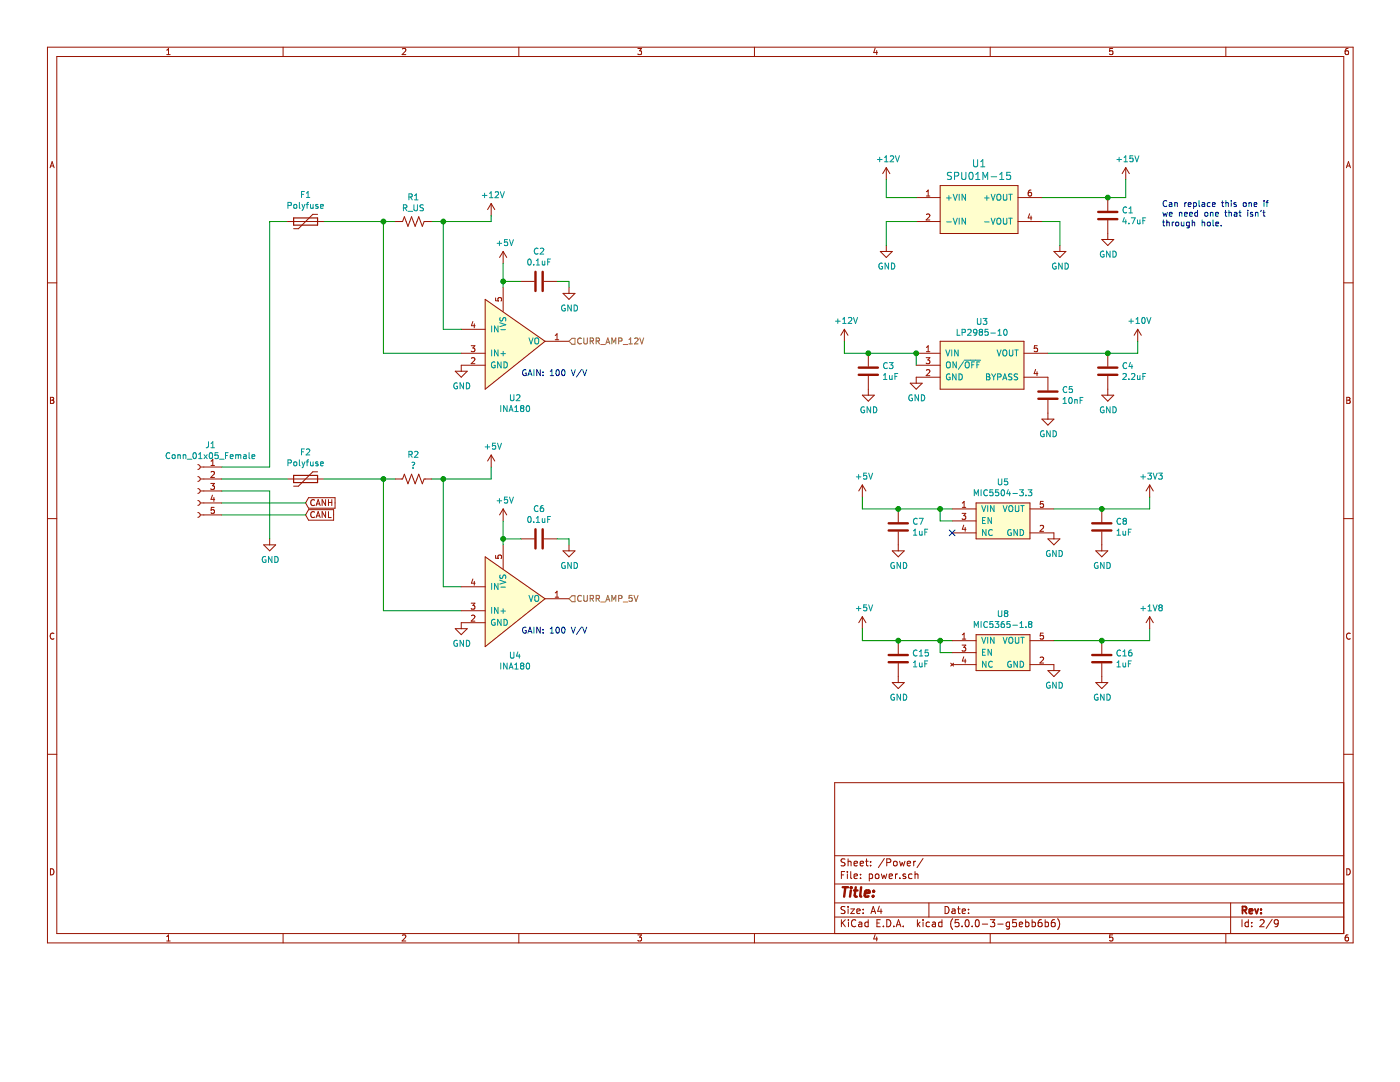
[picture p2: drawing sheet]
EESchema Schematic File Version 4
LIBS:sensors-cache
EELAYER 26 0
EELAYER END
$Descr A4 11693 8268
encoding utf-8
Sheet 2 9
Title ""
Date ""
Rev ""
Comp ""
Comment1 ""
Comment2 ""
Comment3 ""
Comment4 ""
$EndDescr
$Comp
L power:GND #PWR?
U 1 1
P 2250 4500
AR Path="/5BB11D6C/5BB12B29" Ref="#PWR?"  Part="1" 
AR Path="/5BB129A7/5BB12B29" Ref="#PWR018"  Part="1" 
F 0 "#PWR018" H 2250 4250 50  0001 C CNN
F 1 "GND" H 2255 4327 50  0000 C CNN
F 2 "" H 2250 4500 50  0001 C CNN
F 3 "" H 2250 4500 50  0001 C CNN
	1    2250 4500
	1    0    0    -1  
$EndComp
Wire Wire Line
	2250 4500 2250 4100
Wire Wire Line
	2250 4100 1850 4100
Text GLabel 2550 4200 2    50   Input ~ 0
CANH
Wire Wire Line
	2550 4200 1850 4200
Text GLabel 2550 4300 2    50   Input ~ 0
CANL
Wire Wire Line
	2550 4300 1850 4300
Wire Wire Line
	4100 4000 4100 3900
Wire Wire Line
	3600 4000 3700 4000
$Comp
L canhw:INA180 U?
U 1 1
P 4350 5000
AR Path="/5BB11D6C/5BB12B37" Ref="U?"  Part="1" 
AR Path="/5BB129A7/5BB12B37" Ref="U4"  Part="1" 
F 0 "U4" H 4300 4528 50  0000 C CNN
F 1 "INA180" H 4300 4437 50  0000 C CNN
F 2 "" H 4350 5000 50  0001 C CNN
F 3 "" H 4350 5000 50  0001 C CNN
	1    4350 5000
	1    0    0    -1  
$EndComp
$Comp
L power:+5V #PWR?
U 1 1
P 4200 4350
AR Path="/5BB11D6C/5BB12B3E" Ref="#PWR?"  Part="1" 
AR Path="/5BB129A7/5BB12B3E" Ref="#PWR017"  Part="1" 
F 0 "#PWR017" H 4200 4200 50  0001 C CNN
F 1 "+5V" H 4215 4523 50  0000 C CNN
F 2 "" H 4200 4350 50  0001 C CNN
F 3 "" H 4200 4350 50  0001 C CNN
	1    4200 4350
	1    0    0    -1  
$EndComp
$Comp
L power:GND #PWR?
U 1 1
P 3850 5200
AR Path="/5BB11D6C/5BB12B44" Ref="#PWR?"  Part="1" 
AR Path="/5BB129A7/5BB12B44" Ref="#PWR020"  Part="1" 
F 0 "#PWR020" H 3850 4950 50  0001 C CNN
F 1 "GND" H 3855 5027 50  0000 C CNN
F 2 "" H 3850 5200 50  0001 C CNN
F 3 "" H 3850 5200 50  0001 C CNN
	1    3850 5200
	1    0    0    -1  
$EndComp
Wire Wire Line
	3850 4900 3700 4900
Wire Wire Line
	3700 4900 3700 4000
Connection ~ 3700 4000
Wire Wire Line
	3700 4000 4100 4000
Wire Wire Line
	3850 5100 3200 5100
Wire Wire Line
	3200 5100 3200 4000
Wire Wire Line
	3200 4000 3300 4000
Text HLabel 4750 5000 2    50   Input ~ 0
CURR_AMP_5V
Text Notes 4350 5300 0    50   ~ 0
GAIN: 100 V/V
Wire Wire Line
	4200 4350 4200 4500
$Comp
L Device:C C?
U 1 1
P 4500 4500
AR Path="/5BB11D6C/5BB12B55" Ref="C?"  Part="1" 
AR Path="/5BB129A7/5BB12B55" Ref="C6"  Part="1" 
F 0 "C6" V 4248 4500 50  0000 C CNN
F 1 "0.1uF" V 4339 4500 50  0000 C CNN
F 2 "" H 4538 4350 50  0001 C CNN
F 3 "~" H 4500 4500 50  0001 C CNN
	1    4500 4500
	0    1    1    0   
$EndComp
$Comp
L power:GND #PWR?
U 1 1
P 4750 4550
AR Path="/5BB11D6C/5BB12B5C" Ref="#PWR?"  Part="1" 
AR Path="/5BB129A7/5BB12B5C" Ref="#PWR019"  Part="1" 
F 0 "#PWR019" H 4750 4300 50  0001 C CNN
F 1 "GND" H 4755 4377 50  0000 C CNN
F 2 "" H 4750 4550 50  0001 C CNN
F 3 "" H 4750 4550 50  0001 C CNN
	1    4750 4550
	1    0    0    -1  
$EndComp
Wire Wire Line
	4750 4550 4750 4500
Wire Wire Line
	4750 4500 4650 4500
Wire Wire Line
	4350 4500 4200 4500
Connection ~ 4200 4500
Wire Wire Line
	4200 4500 4200 4550
$Comp
L Connector:Conn_01x05_Female J?
U 1 1
P 1650 4100
AR Path="/5BB11D6C/5BB12B67" Ref="J?"  Part="1" 
AR Path="/5BB129A7/5BB12B67" Ref="J1"  Part="1" 
F 0 "J1" H 1544 4485 50  0000 C CNN
F 1 "Conn_01x05_Female" H 1544 4394 50  0000 C CNN
F 2 "" H 1650 4100 50  0001 C CNN
F 3 "~" H 1650 4100 50  0001 C CNN
	1    1650 4100
	-1   0    0    -1  
$EndComp
$Comp
L power:+5V #PWR?
U 1 1
P 4100 3900
AR Path="/5BB11D6C/5BB12B6E" Ref="#PWR?"  Part="1" 
AR Path="/5BB129A7/5BB12B6E" Ref="#PWR012"  Part="1" 
F 0 "#PWR012" H 4100 3750 50  0001 C CNN
F 1 "+5V" H 4115 4073 50  0000 C CNN
F 2 "" H 4100 3900 50  0001 C CNN
F 3 "" H 4100 3900 50  0001 C CNN
	1    4100 3900
	1    0    0    -1  
$EndComp
$Comp
L power:+12V #PWR?
U 1 1
P 4100 1800
AR Path="/5BB11D6C/5BB12B74" Ref="#PWR?"  Part="1" 
AR Path="/5BB129A7/5BB12B74" Ref="#PWR01"  Part="1" 
F 0 "#PWR01" H 4100 1650 50  0001 C CNN
F 1 "+12V" H 4115 1973 50  0000 C CNN
F 2 "" H 4100 1800 50  0001 C CNN
F 3 "" H 4100 1800 50  0001 C CNN
	1    4100 1800
	1    0    0    -1  
$EndComp
Wire Wire Line
	2250 3900 1850 3900
$Comp
L Device:Polyfuse F?
U 1 1
P 2550 4000
AR Path="/5BB11D6C/5BB12B7C" Ref="F?"  Part="1" 
AR Path="/5BB129A7/5BB12B7C" Ref="F2"  Part="1" 
F 0 "F2" V 2325 4000 50  0000 C CNN
F 1 "Polyfuse" V 2416 4000 50  0000 C CNN
F 2 "" H 2600 3800 50  0001 L CNN
F 3 "~" H 2550 4000 50  0001 C CNN
	1    2550 4000
	0    1    1    0   
$EndComp
Wire Wire Line
	2400 4000 1850 4000
Wire Wire Line
	2700 4000 3200 4000
Connection ~ 3200 4000
$Comp
L Device:R_US R?
U 1 1
P 3450 4000
AR Path="/5BB11D6C/5BB12B86" Ref="R?"  Part="1" 
AR Path="/5BB129A7/5BB12B86" Ref="R2"  Part="1" 
F 0 "R2" V 3245 4000 50  0000 C CNN
F 1 "?" V 3336 4000 50  0000 C CNN
F 2 "" V 3490 3990 50  0001 C CNN
F 3 "~" H 3450 4000 50  0001 C CNN
	1    3450 4000
	0    1    1    0   
$EndComp
$Comp
L canhw:INA180 U?
U 1 1
P 4350 2850
AR Path="/5BB11D6C/5BB49A1D" Ref="U?"  Part="1" 
AR Path="/5BB129A7/5BB49A1D" Ref="U2"  Part="1" 
F 0 "U2" H 4300 2378 50  0000 C CNN
F 1 "INA180" H 4300 2287 50  0000 C CNN
F 2 "" H 4350 2850 50  0001 C CNN
F 3 "" H 4350 2850 50  0001 C CNN
	1    4350 2850
	1    0    0    -1  
$EndComp
$Comp
L power:+5V #PWR?
U 1 1
P 4200 2200
AR Path="/5BB11D6C/5BB49A24" Ref="#PWR?"  Part="1" 
AR Path="/5BB129A7/5BB49A24" Ref="#PWR04"  Part="1" 
F 0 "#PWR04" H 4200 2050 50  0001 C CNN
F 1 "+5V" H 4215 2373 50  0000 C CNN
F 2 "" H 4200 2200 50  0001 C CNN
F 3 "" H 4200 2200 50  0001 C CNN
	1    4200 2200
	1    0    0    -1  
$EndComp
$Comp
L power:GND #PWR?
U 1 1
P 3850 3050
AR Path="/5BB11D6C/5BB49A2A" Ref="#PWR?"  Part="1" 
AR Path="/5BB129A7/5BB49A2A" Ref="#PWR09"  Part="1" 
F 0 "#PWR09" H 3850 2800 50  0001 C CNN
F 1 "GND" H 3855 2877 50  0000 C CNN
F 2 "" H 3850 3050 50  0001 C CNN
F 3 "" H 3850 3050 50  0001 C CNN
	1    3850 3050
	1    0    0    -1  
$EndComp
Wire Wire Line
	3850 2750 3700 2750
Wire Wire Line
	3700 2750 3700 1850
Wire Wire Line
	3850 2950 3200 2950
Wire Wire Line
	3200 2950 3200 1850
Text HLabel 4750 2850 2    50   Input ~ 0
CURR_AMP_12V
Text Notes 4350 3150 0    50   ~ 0
GAIN: 100 V/V
Wire Wire Line
	4200 2200 4200 2350
$Comp
L Device:C C?
U 1 1
P 4500 2350
AR Path="/5BB11D6C/5BB49A38" Ref="C?"  Part="1" 
AR Path="/5BB129A7/5BB49A38" Ref="C2"  Part="1" 
F 0 "C2" V 4248 2350 50  0000 C CNN
F 1 "0.1uF" V 4339 2350 50  0000 C CNN
F 2 "" H 4538 2200 50  0001 C CNN
F 3 "~" H 4500 2350 50  0001 C CNN
	1    4500 2350
	0    1    1    0   
$EndComp
$Comp
L power:GND #PWR?
U 1 1
P 4750 2400
AR Path="/5BB11D6C/5BB49A3F" Ref="#PWR?"  Part="1" 
AR Path="/5BB129A7/5BB49A3F" Ref="#PWR06"  Part="1" 
F 0 "#PWR06" H 4750 2150 50  0001 C CNN
F 1 "GND" H 4755 2227 50  0000 C CNN
F 2 "" H 4750 2400 50  0001 C CNN
F 3 "" H 4750 2400 50  0001 C CNN
	1    4750 2400
	1    0    0    -1  
$EndComp
Wire Wire Line
	4750 2400 4750 2350
Wire Wire Line
	4750 2350 4650 2350
Wire Wire Line
	4350 2350 4200 2350
Connection ~ 4200 2350
Wire Wire Line
	4200 2350 4200 2400
Wire Wire Line
	3200 1850 3300 1850
Wire Wire Line
	3600 1850 3700 1850
Wire Wire Line
	4100 1800 4100 1850
Wire Wire Line
	4100 1850 3700 1850
Connection ~ 3700 1850
Wire Wire Line
	3200 1850 2700 1850
Connection ~ 3200 1850
Wire Wire Line
	2400 1850 2250 1850
Wire Wire Line
	2250 1850 2250 3900
$Comp
L canhw:MIC5504-3.3 U5
U 1 1
P 8350 4250
F 0 "U5" H 8375 4475 50  0000 C CNN
F 1 "MIC5504-3.3" H 8375 4384 50  0000 C CNN
F 2 "" H 8350 4250 50  0001 C CNN
F 3 "http://ww1.microchip.com/downloads/en/DeviceDoc/MIC550x-300mA-Single-Output-LDO-in-Small-Packages-DS20006006A.pdf" H 8350 4250 50  0001 C CNN
	1    8350 4250
	1    0    0    -1  
$EndComp
$Comp
L power:GND #PWR023
U 1 1
P 8800 4450
F 0 "#PWR023" H 8800 4200 50  0001 C CNN
F 1 "GND" H 8805 4277 50  0000 C CNN
F 2 "" H 8800 4450 50  0001 C CNN
F 3 "" H 8800 4450 50  0001 C CNN
	1    8800 4450
	1    0    0    -1  
$EndComp
$Comp
L power:+3V3 #PWR022
U 1 1
P 9600 4150
F 0 "#PWR022" H 9600 4000 50  0001 C CNN
F 1 "+3V3" H 9615 4323 50  0000 C CNN
F 2 "" H 9600 4150 50  0001 C CNN
F 3 "" H 9600 4150 50  0001 C CNN
	1    9600 4150
	1    0    0    -1  
$EndComp
Wire Wire Line
	9600 4150 9600 4250
$Comp
L Device:C C8
U 1 1
P 9200 4400
F 0 "C8" H 9315 4446 50  0000 L CNN
F 1 "1uF" H 9315 4355 50  0000 L CNN
F 2 "" H 9238 4250 50  0001 C CNN
F 3 "~" H 9200 4400 50  0001 C CNN
	1    9200 4400
	1    0    0    -1  
$EndComp
$Comp
L power:GND #PWR025
U 1 1
P 9200 4550
F 0 "#PWR025" H 9200 4300 50  0001 C CNN
F 1 "GND" H 9205 4377 50  0000 C CNN
F 2 "" H 9200 4550 50  0001 C CNN
F 3 "" H 9200 4550 50  0001 C CNN
	1    9200 4550
	1    0    0    -1  
$EndComp
$Comp
L power:+5V #PWR021
U 1 1
P 7200 4150
F 0 "#PWR021" H 7200 4000 50  0001 C CNN
F 1 "+5V" H 7215 4323 50  0000 C CNN
F 2 "" H 7200 4150 50  0001 C CNN
F 3 "" H 7200 4150 50  0001 C CNN
	1    7200 4150
	1    0    0    -1  
$EndComp
Wire Wire Line
	7200 4150 7200 4250
Wire Wire Line
	7950 4350 7850 4350
Wire Wire Line
	7850 4350 7850 4250
Connection ~ 7850 4250
Wire Wire Line
	7850 4250 7950 4250
$Comp
L Device:C C7
U 1 1
P 7500 4400
F 0 "C7" H 7615 4446 50  0000 L CNN
F 1 "1uF" H 7615 4355 50  0000 L CNN
F 2 "" H 7538 4250 50  0001 C CNN
F 3 "~" H 7500 4400 50  0001 C CNN
	1    7500 4400
	1    0    0    -1  
$EndComp
$Comp
L power:GND #PWR024
U 1 1
P 7500 4550
F 0 "#PWR024" H 7500 4300 50  0001 C CNN
F 1 "GND" H 7505 4377 50  0000 C CNN
F 2 "" H 7500 4550 50  0001 C CNN
F 3 "" H 7500 4550 50  0001 C CNN
	1    7500 4550
	1    0    0    -1  
$EndComp
NoConn ~ 7950 4450
$Comp
L canhw:LP2985-10 U3
U 1 1
P 8050 2950
F 0 "U3" H 8200 3215 50  0000 C CNN
F 1 "LP2985-10" H 8200 3124 50  0000 C CNN
F 2 "" H 8050 2950 50  0001 C CNN
F 3 "http://www.ti.com/lit/ds/symlink/lp2985.pdf" H 8050 2950 50  0001 C CNN
	1    8050 2950
	1    0    0    -1  
$EndComp
$Comp
L power:GND #PWR013
U 1 1
P 7650 3150
F 0 "#PWR013" H 7650 2900 50  0001 C CNN
F 1 "GND" H 7655 2977 50  0000 C CNN
F 2 "" H 7650 3150 50  0001 C CNN
F 3 "" H 7650 3150 50  0001 C CNN
	1    7650 3150
	1    0    0    -1  
$EndComp
$Comp
L power:+12V #PWR010
U 1 1
P 7050 2850
F 0 "#PWR010" H 7050 2700 50  0001 C CNN
F 1 "+12V" H 7065 3023 50  0000 C CNN
F 2 "" H 7050 2850 50  0001 C CNN
F 3 "" H 7050 2850 50  0001 C CNN
	1    7050 2850
	1    0    0    -1  
$EndComp
Wire Wire Line
	7050 2850 7050 2950
Wire Wire Line
	7650 3050 7650 2950
Connection ~ 7650 2950
$Comp
L Device:C C3
U 1 1
P 7250 3100
F 0 "C3" H 7365 3146 50  0000 L CNN
F 1 "1uF" H 7365 3055 50  0000 L CNN
F 2 "" H 7288 2950 50  0001 C CNN
F 3 "~" H 7250 3100 50  0001 C CNN
	1    7250 3100
	1    0    0    -1  
$EndComp
$Comp
L power:GND #PWR014
U 1 1
P 7250 3250
F 0 "#PWR014" H 7250 3000 50  0001 C CNN
F 1 "GND" H 7255 3077 50  0000 C CNN
F 2 "" H 7250 3250 50  0001 C CNN
F 3 "" H 7250 3250 50  0001 C CNN
	1    7250 3250
	1    0    0    -1  
$EndComp
$Comp
L Device:C C5
U 1 1
P 8750 3300
F 0 "C5" H 8865 3346 50  0000 L CNN
F 1 "10nF" H 8865 3255 50  0000 L CNN
F 2 "" H 8788 3150 50  0001 C CNN
F 3 "~" H 8750 3300 50  0001 C CNN
	1    8750 3300
	1    0    0    -1  
$EndComp
$Comp
L power:GND #PWR016
U 1 1
P 8750 3450
F 0 "#PWR016" H 8750 3200 50  0001 C CNN
F 1 "GND" H 8755 3277 50  0000 C CNN
F 2 "" H 8750 3450 50  0001 C CNN
F 3 "" H 8750 3450 50  0001 C CNN
	1    8750 3450
	1    0    0    -1  
$EndComp
$Comp
L power:+10V #PWR011
U 1 1
P 9500 2850
F 0 "#PWR011" H 9500 2700 50  0001 C CNN
F 1 "+10V" H 9515 3023 50  0000 C CNN
F 2 "" H 9500 2850 50  0001 C CNN
F 3 "" H 9500 2850 50  0001 C CNN
	1    9500 2850
	1    0    0    -1  
$EndComp
Wire Wire Line
	9500 2850 9500 2950
$Comp
L Device:C C4
U 1 1
P 9250 3100
F 0 "C4" H 9365 3146 50  0000 L CNN
F 1 "2.2uF" H 9365 3055 50  0000 L CNN
F 2 "" H 9288 2950 50  0001 C CNN
F 3 "~" H 9250 3100 50  0001 C CNN
	1    9250 3100
	1    0    0    -1  
$EndComp
$Comp
L power:GND #PWR015
U 1 1
P 9250 3250
F 0 "#PWR015" H 9250 3000 50  0001 C CNN
F 1 "GND" H 9255 3077 50  0000 C CNN
F 2 "" H 9250 3250 50  0001 C CNN
F 3 "" H 9250 3250 50  0001 C CNN
	1    9250 3250
	1    0    0    -1  
$EndComp
Wire Wire Line
	8800 4250 9200 4250
Wire Wire Line
	7200 4250 7500 4250
Wire Wire Line
	7050 2950 7250 2950
Wire Wire Line
	8750 2950 9250 2950
$Comp
L Device:Polyfuse F1
U 1 1
P 2550 1850
F 0 "F1" V 2325 1850 50  0000 C CNN
F 1 "Polyfuse" V 2416 1850 50  0000 C CNN
F 2 "" H 2600 1650 50  0001 L CNN
F 3 "~" H 2550 1850 50  0001 C CNN
	1    2550 1850
	0    1    1    0   
$EndComp
$Comp
L Device:R_US R1
U 1 1
P 3450 1850
F 0 "R1" V 3245 1850 50  0000 C CNN
F 1 "R_US" V 3336 1850 50  0000 C CNN
F 2 "" V 3490 1840 50  0001 C CNN
F 3 "~" H 3450 1850 50  0001 C CNN
	1    3450 1850
	0    1    1    0   
$EndComp
$Comp
L flight_instr:SPU01M-15 U1
U 1 1
P 8100 1650
F 0 "U1" H 8175 1937 60  0000 C CNN
F 1 "SPU01M-15" H 8175 1831 60  0000 C CNN
F 2 "" H 8100 1650 60  0001 C CNN
F 3 "" H 8100 1650 60  0001 C CNN
	1    8100 1650
	1    0    0    -1  
$EndComp
$Comp
L power:+12V #PWR02
U 1 1
P 7400 1500
F 0 "#PWR02" H 7400 1350 50  0001 C CNN
F 1 "+12V" H 7415 1673 50  0000 C CNN
F 2 "" H 7400 1500 50  0001 C CNN
F 3 "" H 7400 1500 50  0001 C CNN
	1    7400 1500
	1    0    0    -1  
$EndComp
Wire Wire Line
	7400 1650 7650 1650
Wire Wire Line
	7400 1500 7400 1650
$Comp
L power:GND #PWR07
U 1 1
P 7400 2050
F 0 "#PWR07" H 7400 1800 50  0001 C CNN
F 1 "GND" H 7405 1877 50  0000 C CNN
F 2 "" H 7400 2050 50  0001 C CNN
F 3 "" H 7400 2050 50  0001 C CNN
	1    7400 2050
	1    0    0    -1  
$EndComp
Wire Wire Line
	7400 2050 7400 1850
Wire Wire Line
	7400 1850 7650 1850
$Comp
L power:GND #PWR08
U 1 1
P 8850 2050
F 0 "#PWR08" H 8850 1800 50  0001 C CNN
F 1 "GND" H 8855 1877 50  0000 C CNN
F 2 "" H 8850 2050 50  0001 C CNN
F 3 "" H 8850 2050 50  0001 C CNN
	1    8850 2050
	1    0    0    -1  
$EndComp
Wire Wire Line
	8700 1850 8850 1850
Wire Wire Line
	8850 1850 8850 2050
$Comp
L power:+15V #PWR03
U 1 1
P 9400 1500
F 0 "#PWR03" H 9400 1350 50  0001 C CNN
F 1 "+15V" H 9415 1673 50  0000 C CNN
F 2 "" H 9400 1500 50  0001 C CNN
F 3 "" H 9400 1500 50  0001 C CNN
	1    9400 1500
	1    0    0    -1  
$EndComp
Wire Wire Line
	9400 1500 9400 1650
Wire Wire Line
	9400 1650 9250 1650
$Comp
L Device:C C1
U 1 1
P 9250 1800
F 0 "C1" H 9365 1846 50  0000 L CNN
F 1 "4.7uF" H 9365 1755 50  0000 L CNN
F 2 "" H 9288 1650 50  0001 C CNN
F 3 "~" H 9250 1800 50  0001 C CNN
	1    9250 1800
	1    0    0    -1  
$EndComp
Connection ~ 9250 1650
Wire Wire Line
	9250 1650 8700 1650
$Comp
L power:GND #PWR05
U 1 1
P 9250 1950
F 0 "#PWR05" H 9250 1700 50  0001 C CNN
F 1 "GND" H 9255 1777 50  0000 C CNN
F 2 "" H 9250 1950 50  0001 C CNN
F 3 "" H 9250 1950 50  0001 C CNN
	1    9250 1950
	1    0    0    -1  
$EndComp
Text Notes 9700 1900 0    50   ~ 0
Can replace this one if\nwe need one that isn’t\nthrough hole.
Connection ~ 7250 2950
Wire Wire Line
	7250 2950 7650 2950
Connection ~ 7500 4250
Wire Wire Line
	7500 4250 7850 4250
Connection ~ 9200 4250
Wire Wire Line
	9200 4250 9600 4250
Connection ~ 9250 2950
Wire Wire Line
	9250 2950 9500 2950
$Comp
L power:GND #PWR044
U 1 1
P 8800 5550
F 0 "#PWR044" H 8800 5300 50  0001 C CNN
F 1 "GND" H 8805 5377 50  0000 C CNN
F 2 "" H 8800 5550 50  0001 C CNN
F 3 "" H 8800 5550 50  0001 C CNN
	1    8800 5550
	1    0    0    -1  
$EndComp
Wire Wire Line
	9600 5250 9600 5350
$Comp
L Device:C C16
U 1 1
P 9200 5500
F 0 "C16" H 9315 5546 50  0000 L CNN
F 1 "1uF" H 9315 5455 50  0000 L CNN
F 2 "" H 9238 5350 50  0001 C CNN
F 3 "~" H 9200 5500 50  0001 C CNN
	1    9200 5500
	1    0    0    -1  
$EndComp
$Comp
L power:GND #PWR047
U 1 1
P 9200 5650
F 0 "#PWR047" H 9200 5400 50  0001 C CNN
F 1 "GND" H 9205 5477 50  0000 C CNN
F 2 "" H 9200 5650 50  0001 C CNN
F 3 "" H 9200 5650 50  0001 C CNN
	1    9200 5650
	1    0    0    -1  
$EndComp
$Comp
L power:+5V #PWR042
U 1 1
P 7200 5250
F 0 "#PWR042" H 7200 5100 50  0001 C CNN
F 1 "+5V" H 7215 5423 50  0000 C CNN
F 2 "" H 7200 5250 50  0001 C CNN
F 3 "" H 7200 5250 50  0001 C CNN
	1    7200 5250
	1    0    0    -1  
$EndComp
Wire Wire Line
	7200 5250 7200 5350
Wire Wire Line
	7950 5450 7850 5450
Wire Wire Line
	7850 5450 7850 5350
Connection ~ 7850 5350
Wire Wire Line
	7850 5350 7950 5350
$Comp
L Device:C C15
U 1 1
P 7500 5500
F 0 "C15" H 7615 5546 50  0000 L CNN
F 1 "1uF" H 7615 5455 50  0000 L CNN
F 2 "" H 7538 5350 50  0001 C CNN
F 3 "~" H 7500 5500 50  0001 C CNN
	1    7500 5500
	1    0    0    -1  
$EndComp
$Comp
L power:GND #PWR046
U 1 1
P 7500 5650
F 0 "#PWR046" H 7500 5400 50  0001 C CNN
F 1 "GND" H 7505 5477 50  0000 C CNN
F 2 "" H 7500 5650 50  0001 C CNN
F 3 "" H 7500 5650 50  0001 C CNN
	1    7500 5650
	1    0    0    -1  
$EndComp
Wire Wire Line
	8800 5350 9200 5350
Wire Wire Line
	7200 5350 7500 5350
Connection ~ 7500 5350
Wire Wire Line
	7500 5350 7850 5350
Connection ~ 9200 5350
Wire Wire Line
	9200 5350 9600 5350
$Comp
L canhw:MIC5365-1.8 U8
U 1 1
P 8400 5350
F 0 "U8" H 8375 5575 50  0000 C CNN
F 1 "MIC5365-1.8" H 8375 5484 50  0000 C CNN
F 2 "" H 8450 5350 50  0001 C CNN
F 3 "" H 8450 5350 50  0001 C CNN
	1    8400 5350
	1    0    0    -1  
$EndComp
$Comp
L power:+1V8 #PWR043
U 1 1
P 9600 5250
F 0 "#PWR043" H 9600 5100 50  0001 C CNN
F 1 "+1V8" H 9615 5423 50  0000 C CNN
F 2 "" H 9600 5250 50  0001 C CNN
F 3 "" H 9600 5250 50  0001 C CNN
	1    9600 5250
	1    0    0    -1  
$EndComp
$EndSCHEMATC
